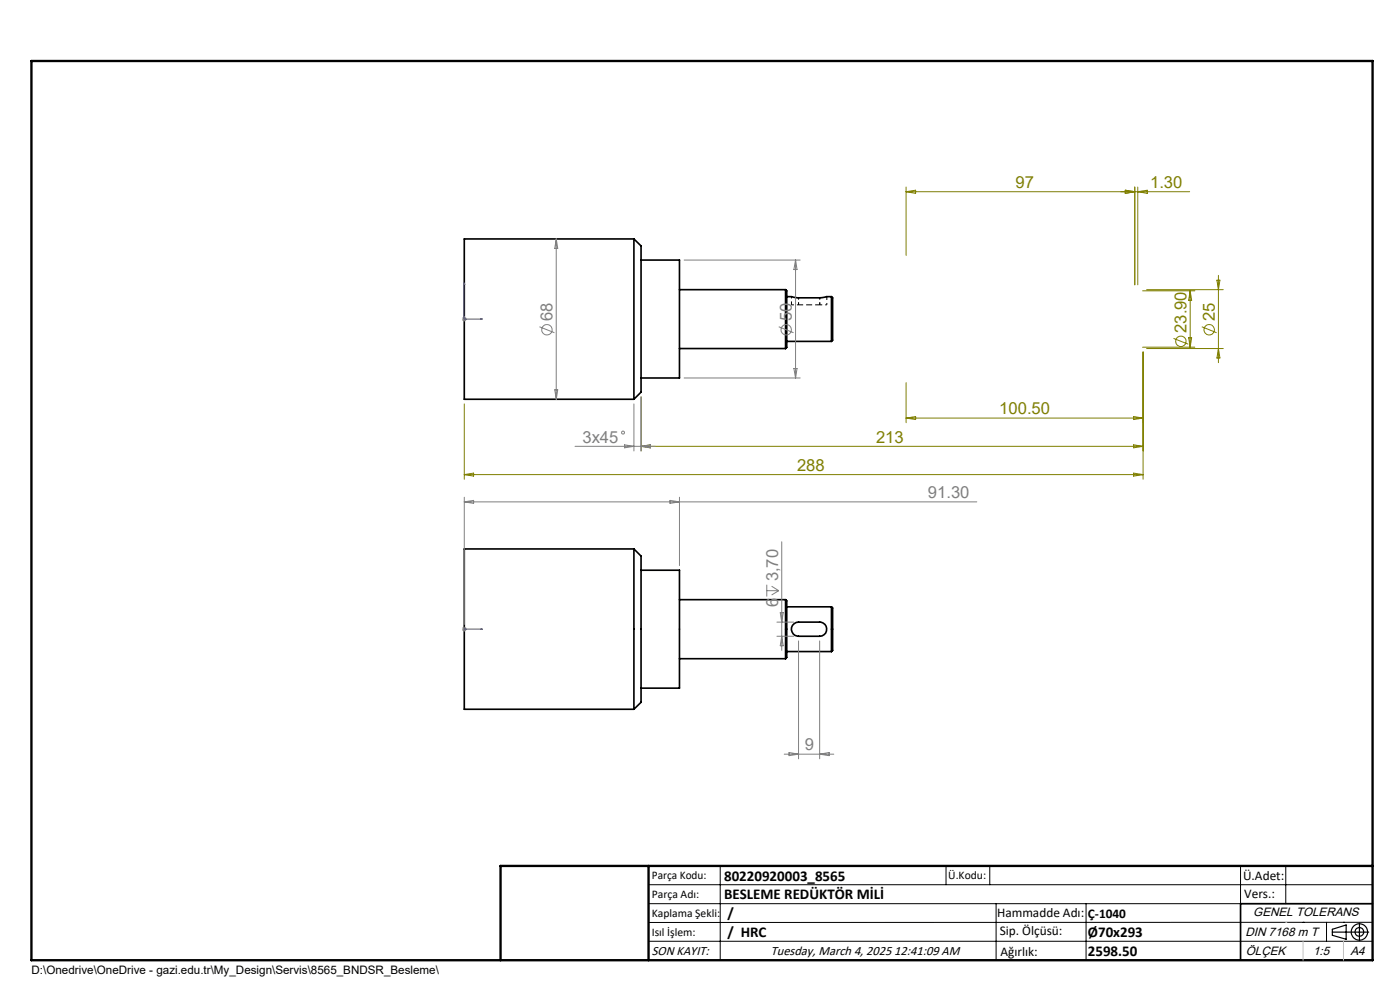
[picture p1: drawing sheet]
<svg xmlns="http://www.w3.org/2000/svg" width="297mm" height="210mm" viewBox="0 0 297 210" stroke-linecap="round" stroke-linejoin="round" font-family="sans-serif">
<g fill="none" stroke="#000" stroke-width=".35">
<path d="M134.5 50.7v34M134.5 50.7h-36v34h36M134.5 50.7l1.5 1.5v31l-1.5 1.5M136 55.2h8.1v25h-8.1M144.1 61.4h22.6M144.1 73.9h22.6M166.7 61.4v12.5M166.7 61.4l.2 .3v12l-.2 .2M166.9 62.9h1l1.3 .3h4.7l2.5-.3M166.9 72.4h9.5M176.4 62.9v9.5M176.4 62.9l.2 .3v9l-.2 .2"/>
<path d="M134.5 116.4l1.5 1.6v31l-1.5 1.5M134.5 116.4v34.1M134.5 116.4h-36v34.1h36M136 121h8.1v25h-8.1M144.1 127.2h22.6M144.1 139.7h22.6M166.7 127.2v12.5M166.7 127.2l.2 .3v11.9l-.2 .3M166.9 128.7h9.5M166.9 138.2h9.5M168.1 132.6l.8-.6h.5h4.5a1.5 1.5 0 0 1 1.5 1.5 1.5 1.5 0 0 1-1.5 1.5h-4.5a1.5 1.5 0 0 1-1.3-2.4zM176.4 128.7l.2 .3v9l-.2 .2"/>
<path d="M176.4 128.7v9.5M291.2 191.7h-28v12"/>
</g>
<path d="M167.9 64.7h1.5M169.4 64.7v-1.5M173.9 64.7h1.5M173.9 64.7v-1.5" fill="none" stroke="#000" stroke-width=".21" stroke-dasharray="1.3 .6" stroke-dashoffset=".8" stroke-linecap="butt"/>
<path d="M169.4 64.7h4.5" fill="none" stroke="#000" stroke-width=".21" stroke-dasharray="1.3 .6" stroke-dashoffset=".3" stroke-linecap="butt"/>
<path d="M167.9 62.9v1.8M175.4 64.7v-1.8" fill="none" stroke="#000" stroke-width=".21" stroke-dasharray="1.3 .6" stroke-dashoffset=".9" stroke-linecap="butt"/>
<g fill="none" stroke="#808080" stroke-width=".21">
<path d="M118 50.7v34M118 50.7l.3 2h-.6zM145.1 55.2h24.7M168.8 55.2v25M168.8 55.2l.3 2h-.7zM98 67.7h1M98.1 67.3l.7 .7M98.5 67.2v1M98.8 67.3l-.7 .7M114.4 69.3l3.2 1.3M165.2 69.3l3.1 1.3M168.4 78.2h.7l-.3 2z"/>
<path d="M117.7 82.7h.6l-.3 2zM122 94.7h17M132.5 94.4l2 .3-2 .3zM134.5 85.7v10M136 84.2v11.5M136 94.7l2-.3v.6zM145.1 80.2h24.7M98.5 105.5v27M98.5 106.5h108.7M98.5 106.5l2-.4v.7zM142.1 106.1l2 .4-2 .3zM144.1 105.5v14.5"/>
<path d="M165.8 114.9v23.1M98 133.4h1M98.1 133.1l.7 .7M98.5 133v1M98.8 133.1l-.7 .7M162.7 124v2.5M162.7 125.3h2.5M163.7 124.3l1.5 1M164.8 135h3.6M164.8 132h3.6M165.2 125.3l-1.5 .9M165.5 130h.7l-.4 2z"/>
<path d="M165.8 135l.4 2h-.7zM169.4 136v25M173.9 136v25M166.4 160h10.5M167.4 159.6l2 .4-2 .3zM173.9 160l2-.4v.7z"/>
<circle cx="116" cy="70" r="1.1"/>
<circle cx="166.8" cy="69.9" r="1.09"/>
<circle cx="132.2" cy="91.8" r=".31"/>
</g>
<g fill="none" stroke="#808000" stroke-width=".21">
<path d="M192.2 39.7v14.5M240.7 39.7v20.7M241.4 39.7v20.7M192.2 40.7h60.2M192.2 40.7l2-.4v.7zM238.7 40.3l2 .4-2 .3zM241.4 40.7l2-.4v.7zM258.2 59.4h.6l-.3 2zM258.5 58.4v18.5M242.4 61.7h11.1M242.4 73.7h11.1M242.5 74.7v27"/>
<path d="M243.2 61.4h16.3M243.2 73.9h16.3M249 71.8l3.1 1.2M252.2 71.6h.6l-.3 2.1zM252.5 61.7v12M252.5 61.7l.3 2h-.6zM255 69.3l3.1 1.3M258.5 73.9l.3 2h-.6zM98.5 85.7v16M136 84.2v11.5M136 94.7h106.5M136 94.7l2-.3v.6z"/>
<path d="M192.2 81.2v8.5M192.2 88.7l2-.3v.6zM192.2 88.7h50.3M240.5 94.4l2 .3-2 .3zM240.5 88.4l2 .3-2 .3zM98.5 100.7h144M98.5 100.7l2-.3v.6zM240.5 100.4l2 .3-2 .3z"/>
<circle cx="250.5" cy="72.4" r="1.12"/>
<circle cx="256.5" cy="69.9" r="1.09"/>
</g>
<g fill="none" stroke="#000" stroke-width=".25">
<path d="M282.6 197.7h7.8M282.6 197.1l3-.9v3l-3-.8zM288.4 195.8v3.8M106.2 203.7h185"/>
<circle cx="288.4" cy="197.7" r="1.74"/>
<circle cx="288.4" cy="197.7" r=".93"/>
</g>
<path d="M98.5 60l.1 .4h-.2zM98.5 60v7.7h3.8M102 67.6l.3 .1-.3 .1zM98.4 133.4h.2zM98.5 133.4h.1M98.5 133.4h3.8M102.3 133.4h-.3h.3" fill="none" stroke="#00f" stroke-width=".21"/>
<g fill="none" stroke="#000" stroke-width=".21">
<path d="M137.6 187.7h153.6M137.6 191.7h153.6M137.6 199.7h153.6M152.8 183.7v20M200.7 183.7v4M210 183.7v4M211.3 191.7v12M230.4 191.7v12M263.2 183.7v20M272.8 183.7v8M276.4 195.6h.1M281.4 195.6v4.1"/>
<path d="M285 195.6h.1M291.2 195.6l-153.6 .1"/>
</g>
<path d="M6.7 12.9h284.5v190.8h-284.5zM137.6 183.7v20M291.2 183.7h-185v20" fill="none" stroke="#000" stroke-width=".5"/>
<path d="M276.4 199.7v4M285 199.7v4" fill="none" stroke="#c0c0c0" stroke-width=".21"/>
<path d="M272.8 195.6h.1" fill="none" stroke="#c0c0c0" stroke-width=".25"/>
<g fill="#00f">
<path d="M102 133.4h.3zM98.4 133.4h.2z"/>
<path d="M102 67.6l.3 .1-.3 .1zM98.5 60l.1 .4h-.2z"/>
</g>
<g font-size="3.5" fill="#808000">
<text x="215.4" y="39.9">97</text>
<text x="244" y="39.9">1.30</text>
<text x="251.7" y="70.6" transform="rotate(-90 251.7 70.6)">23.90</text>
<text x="257.7" y="68.2" transform="rotate(-90 257.7 68.2)">25</text>
<text x="212" y="87.9">100.50</text>
<text x="185.9" y="93.9">213</text>
<text x="169.1" y="99.9">288</text>
</g>
<g font-size="3.5" fill="#808080">
<text x="117.2" y="68.2" transform="rotate(-90 117.2 68.2)">68</text>
<text x="168" y="68.2" transform="rotate(-90 168 68.2)">50</text>
<text x="123.6" y="93.9">3x45</text>
<text x="196.9" y="105.7">91.30</text>
<text x="165.1" y="123.3" transform="rotate(-90 165.1 123.3)">3,70</text>
<text x="165.1" y="128.8" transform="rotate(-90 165.1 128.8)">6</text>
<text x="170.7" y="159.2">9</text>
</g>
<g font-size="3.2">
<text x="153.6" y="190.8">BESLEME REDÜKTÖR MİLİ</text>
<text x="153.6" y="186.8">80220920003_8565</text>
<text x="154.3" y="194.8">/</text>
<text x="154.3" y="198.8">/ HRC</text>
<text x="230.8" y="198.7">Ø70x293</text>
<text x="230.8" y="202.8">2598.50</text>
</g>
<g font-size="2.8">
<text x="263.7" y="186.7">Ü.Adet:</text>
<text x="263.9" y="190.5">Vers.:</text>
<text x="211.5" y="194.5">Hammadde Adı:</text>
<text x="230.8" y="194.7">Ç-1040</text>
<text x="138.3" y="202.6">SON KAYIT:</text>
<text x="163.5" y="202.6">Tuesday, March 4, 2025 12:41:09 AM</text>
<text x="212.1" y="198.4">Sip. Ölçüsü:</text>
<text x="212.2" y="202.7">Ağırlık:</text>
</g>
<g font-size="2.6">
<text x="265.9" y="194.4">GENEL TOLERANS</text>
<text x="264.2" y="198.5">DIN 7168 m T</text>
<text x="264.3" y="202.6">ÖLÇEK</text>
<text x="278.5" y="202.6">1:5</text>
<text x="286.5" y="202.6">A4</text>
</g>
<g font-size="2.5">
<text x="138.3" y="186.4">Parça Kodu:</text>
<text x="138.3" y="190.5">Parça Adı:</text>
<text x="201.2" y="186.5">Ü.Kodu:</text>
<text x="138.3" y="194.5">Kaplama Şekli:</text>
<text x="138.3" y="198.6">Isıl İşlem:</text>
<text x="6.7" y="206.7">D:\Onedrive\OneDrive - gazi.edu.tr\My_Design\Servis\8565_BNDSR_Besleme\</text>
</g>
</svg>
